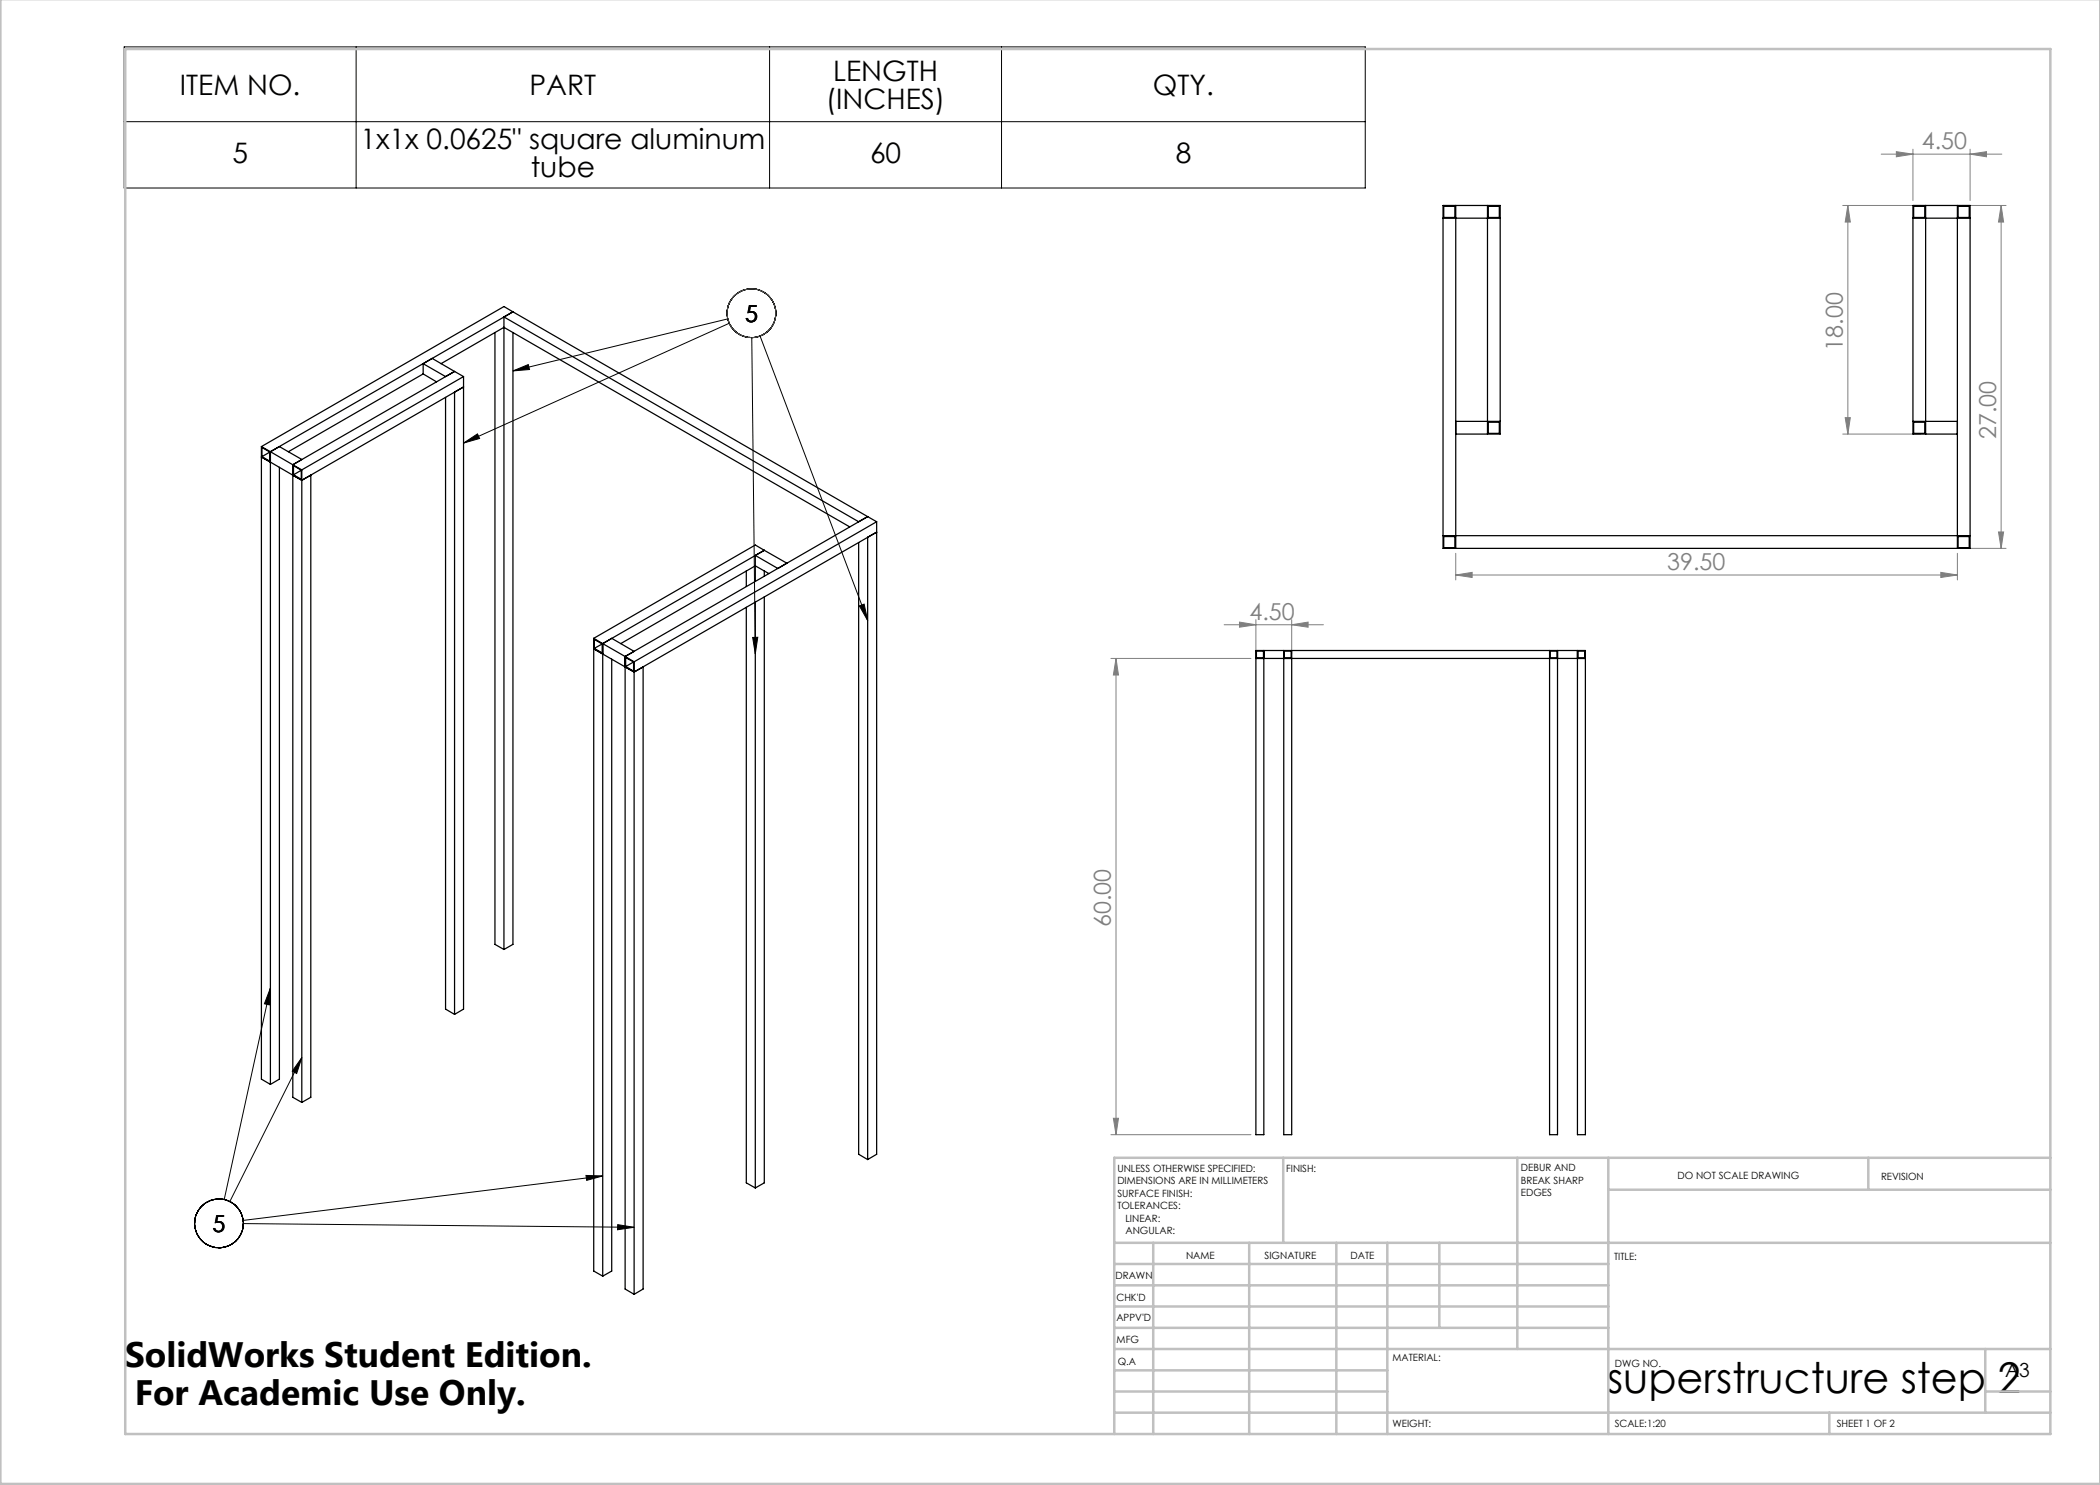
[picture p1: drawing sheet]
<svg xmlns="http://www.w3.org/2000/svg" width="420mm" height="297mm" viewBox="0 0 420 297" stroke-linecap="round" stroke-linejoin="round" font-family="sans-serif">
<g fill="none" stroke="#000" stroke-width=".2">
<path d="M24.8 9.4h248.2v28.2h-248.2zM71.2 9.4v28.2M153.9 9.4v28.2M200.3 9.4v28.2M24.8 24.3h248.2M102.6 74.2l3.1-1.3 .2 1zM145.6 63.8l-43 10.4M145.8 64.7l-53.1 23.9M150.4 67.5l.7 63.3M152 67.2l21.5 56.9M92.7 88.6l2.8-1.8 .4 .9zM150.5 127.5h1.1l-.5 3.3z"/>
<path d="M171.9 121.2l.9-.4 .7 3.3zM54.1 197.6l-9.3 42.3M54.1 197.6l-.2 3.4-1-.2zM60.4 211.5l-14.4 28.8M60.4 211.5l-1.1 3.2-.8-.5zM117.2 235.1l3.3 .1-3.2 .9zM120.5 235.2l-71.9 8.9M48.7 244.7l78.1 .8M123.5 244.9l3.3 .6-3.3 .5z"/>
<circle cx="150.3" cy="62.6" r="4.9"/>
<circle cx="43.8" cy="244.7" r="4.9"/>
</g>
<circle cx="150.3" cy="62.6" r="4.9" fill="none" stroke="#808000" stroke-width=".2"/>
<g fill="none" stroke="#808080" stroke-width=".2">
<path d="M376.2 30.8h24.2M379.3 30.3l3.3 .5-3.3 .6zM382.6 29.8v10.3M394 30.8l3.3-.5v1.1zM394 29.8v10.3M368.5 41.1h15.6M369.6 41.1l.5 3.3h-1.1zM369.6 41.1v45.7M392.5 41.1h8.7M400.2 41.1l.5 3.3h-1zM400.2 41.1v68.6M368.5 86.8h15.6"/>
<path d="M369 83.5h1.1l-.5 3.3zM291.1 115l3.3-.5v1zM291.1 110.7v5.3M291.1 115h100.4M388.2 114.5l3.3 .5-3.3 .5zM391.5 110.7v5.3M392.5 109.7h8.7M399.7 106.4h1l-.5 3.3zM222.2 131.7h28M223.2 131.7l.5 3.3h-1zM223.2 131.7v95.2M244.8 125h19.9"/>
<path d="M247.9 124.4l3.3 .6-3.3 .4zM251.2 123.9v6.8M258.3 125l3.3-.6v1zM258.3 123.9v6.8M222.2 226.9h28M222.7 223.7h1l-.5 3.2z"/>
</g>
<g fill="none" stroke="#c0c0c0" stroke-width=".5">
<path d="M.1 -.1v296.9h419.9M25 9.8h385.1v277h-385.1zM256.6 231.6v17M303.5 231.6v38.2M321.7 231.6v55.2M321.7 237.9h88.4M373.7 231.6v6.3M410.1 231.6h-187.3v55.2M222.8 248.6h187.3M222.8 257.1h98.9M222.8 252.8h98.9M230.6 248.6v38.2"/>
<path d="M249.8 248.6v38.2M267.3 248.6v38.2M277.5 248.6v38.2M287.9 248.6v17M222.8 265.6h98.9M222.8 261.3h98.9M222.8 278.3h54.7M222.8 274.1h54.7M222.8 269.8h187.3M397.1 278.3h13M397.1 269.8v12.7M222.8 282.5h187.3"/>
<path d="M365.9 282.5v4.3"/>
</g>
<path d="M54.1 197.6l-.2 3.4-1-.2zM60.4 211.5l-1.1 3.2-.8-.5zM117.2 235.1l3.3 .1-3.2 .9zM123.5 244.9l3.3 .6-3.3 .5zM92.7 88.6l2.8-1.8 .4 .9zM102.6 74.2l3.1-1.3 .2 1zM150.5 127.5h1.1l-.5 3.3zM171.9 121.2l.9-.4 .7 3.3z" fill="#000"/>
<g fill="#808080">
<path d="M394 30.8l3.3-.5v1.1zM379.3 30.3l3.3 .5-3.3 .6z"/>
<path d="M388.2 114.5l3.3 .5-3.3 .5zM291.1 115l3.3-.5v1z"/>
<path d="M247.9 124.4l3.3 .6-3.3 .4zM258.3 125l3.3-.6v1z"/>
<path d="M222.7 223.7h1l-.5 3.2zM223.2 131.7l.5 3.3h-1zM369 83.5h1.1l-.5 3.3zM369.6 41.1l.5 3.3h-1.1z"/>
<path d="M400.2 41.1l.5 3.3h-1zM399.7 106.4h1l-.5 3.3z"/>
</g>
<g fill="none" stroke="#000" stroke-width=".25">
<path d="M288.6 43.6h11.4M288.7 41.3h2.3v2.2h-2.3zM291.1 41.1v68.6M297.5 41.1v45.7M297.6 41.3h2.3v2.2h-2.3zM382.6 43.6h11.4M382.7 41.3h2.3v2.2h-2.3zM385.1 41.1v45.7M391.5 41.1v68.6M391.6 41.3h2.2v2.2h-2.2zM84.6 72.7l4.5 2.6 1.8-1M84.6 72.7l1.8-1 4.5 2.6"/>
<path d="M84.6 74.8l2.7 1.6M84.6 72.7v2.1M84.6 74.8l-26.9 15.5M88.2 72.7l12.6-7.2 69.1 39.9M89.1 79.5v122.3l1.8 1.1M90.9 74.3l-32.3 18.7M90.9 74.3l1.8 1M92.7 75.3l-32.3 18.7M92.7 75.3v126.5l-1.8 1.1M99 66.5v122.4l1.8 1M100.8 63.4l70.9 40.9 1.8-1M100.8 63.4v126.5"/>
<path d="M102.6 62.4l70.9 40.9M102.6 62.4l-1.8 1M102.6 62.4l-1.8-1.1-48.5 28M102.6 62.4l-48.5 27.9M102.6 66.5v122.4l-1.8 1M52.3 91.4l8.1 4.7M52.3 89.3l1.8 1M52.3 89.3v126.5l1.8 1.1M54 90.4l-1.6-.9v1.8M54 90.4v1.8l-1.6-.9M54 90.4l-1.6 .9M54.1 90.3l4.5 2.7"/>
<path d="M54.1 90.3l1.8-1 4.5 2.6-1.8 1.1M54.1 90.3v126.6M55.9 93.4v122.4l-1.8 1.1M58.6 93v126.5l1.8 1M58.6 93l1.8 1M60.3 94l-1.6-.9v1.9M60.3 94v1.8l-1.6-.8M60.3 94l-1.6 1M60.4 96.1l32.3-18.7-1.8 1v124.5M60.4 94v126.5M60.4 96.1l1.8-1.1v124.5l-1.8 1M291.1 86.8h8.9v-45.7h-11.4v68.6h105.4v-68.6h-11.4v45.7h8.9"/>
<path d="M291.1 84.3h8.9M297.6 84.5h2.3v2.2h-2.3zM382.6 84.3h8.9M382.7 84.5h2.3v2.2h-2.3zM149.3 114.2v3.1M151.1 111.1v5.2M152.9 110.1l-32.4 18.6M152.9 110.1l-1.8-1.1-32.4 18.7M152.9 110.1l4.5 2.5-1.8 1.1-4.5-2.6M152.9 110.1l-1.8 1M152.9 114.2v1M152.9 119.4v117.2l-1.8 1"/>
<path d="M153.8 114.7l-2.7-1.5-27 15.5M171.7 108.5v122.4l1.8 1M173.5 103.3l-48.5 28M173.5 103.3l1.8 1M175.3 104.3l-48.5 28.1M175.3 104.3v126.6l-1.8 1M288.6 107.1h105.4M288.7 107.3h2.3v2.2h-2.3zM391.6 107.3h2.2v2.2h-2.2zM118.7 127.7v126.5l1.8 1M118.7 127.7l1.8 1M118.7 129.7l8.1 4.7"/>
<path d="M120.4 128.8l-1.5-.9v1.8M120.4 128.8v1.8l-1.5-.9M120.4 128.8l-1.5 .9M120.5 128.7v126.5M120.5 128.7l4.5 2.6M120.5 128.7l1.8-1 4.5 2.6-1.8 1M122.3 131.8v122.4l-1.8 1M125 131.3v126.5l1.8 1.1M125 131.3l1.8 1.1M126.7 132.4v1.8l-1.6-.9M126.7 132.4l-1.6-.9v1.8M126.7 132.4l-1.6 .9"/>
<path d="M126.8 134.4l48.5-28-1.8 1.1v124.4M126.8 132.4v126.5M126.8 134.4l1.8-1v124.4l-1.8 1.1M149.3 121.5v115.1l1.8 1M151.1 120.4v117.2M251.2 131.7h65.9M251.3 130.2h1.4v1.4h-1.4zM252.8 130.1v96.8h-1.6v-96.8h65.9v96.8h-1.6v-96.8M256.8 130.1v96.8h1.5v-96.8M256.9 130.2h1.3v1.4h-1.3zM309.9 130.1v96.8h1.6v-96.8M310 130.2h1.4v1.4h-1.4z"/>
<path d="M315.6 130.2h1.4v1.4h-1.4z"/>
</g>
<text font-size="8.5" x="321.4" y="278.5">superstructure step 2</text>
<g font-size="7.1">
<text x="25" y="273.3">SolidWorks Student Edition.</text>
<text x="26.9" y="281">For Academic Use Only.</text>
</g>
<g font-size="5.6">
<text x="166.6" y="16.1">LENGTH</text>
<text x="36" y="19">ITEM NO.</text>
<text x="105.9" y="19">PART</text>
<text x="165.2" y="21.8">(INCHES)</text>
<text x="230.6" y="19">QTY.</text>
<text x="72.1" y="29.7">1x1x 0.0625&quot; square aluminum</text>
<text x="46.5" y="32.5">5</text>
<text x="106.1" y="35.4">tube</text>
<text x="174" y="32.5">60</text>
<text x="235.1" y="32.5">8</text>
</g>
<g font-size="4.7" fill="#808080">
<text x="384.4" y="29.8">4.50</text>
<text x="368.6" y="70.1" transform="rotate(-90 368.6 70.1)">18.00</text>
<text x="399.2" y="87.8" transform="rotate(-90 399.2 87.8)">27.00</text>
<text x="333.5" y="114">39.50</text>
<text x="249.9" y="123.9">4.50</text>
<text x="222.2" y="185.4" transform="rotate(-90 222.2 185.4)">60.00</text>
</g>
<text font-size="4.7" fill="#808000" x="149" y="64.3">5</text>
<text font-size="4.7" x="42.5" y="246.4">5</text>
<text font-size="3.9" x="401" y="275.4">A3</text>
<g font-size="2">
<text x="223.5" y="234.4">UNLESS OTHERWISE SPECIFIED:</text>
<text x="223.5" y="236.9">DIMENSIONS ARE IN MILLIMETERS</text>
<text x="223.5" y="239.4">SURFACE FINISH:</text>
<text x="257.2" y="234.4">FINISH:</text>
<text x="304.2" y="234.3">DEBUR AND</text>
<text x="304.2" y="236.8">BREAK SHARP</text>
<text x="304.2" y="239.3">EDGES</text>
<text x="335.5" y="235.8">DO NOT SCALE DRAWING</text>
<text x="376.2" y="236">REVISION</text>
<text x="223.5" y="241.9">TOLERANCES:</text>
<text x="225.1" y="244.4">LINEAR:</text>
<text x="225.1" y="246.9">ANGULAR:</text>
<text x="237.2" y="251.8">NAME</text>
<text x="252.9" y="251.7">SIGNATURE</text>
<text x="270.1" y="251.7">DATE</text>
<text x="223.1" y="255.9">DRAWN</text>
<text x="322.8" y="252">TITLE:</text>
<text x="223.3" y="260.1">CHK'D</text>
<text x="223.3" y="264.2">APPV'D</text>
<text x="223.3" y="268.6">MFG</text>
<text x="223.5" y="272.9">Q.A</text>
<text x="278.5" y="272.3">MATERIAL:</text>
<text x="323" y="273.4">DWG NO.</text>
<text x="278.5" y="285.3">WEIGHT:</text>
<text x="323" y="285.4">SCALE:1:20</text>
<text x="367.4" y="285.4">SHEET 1 OF 2</text>
</g>
</svg>
